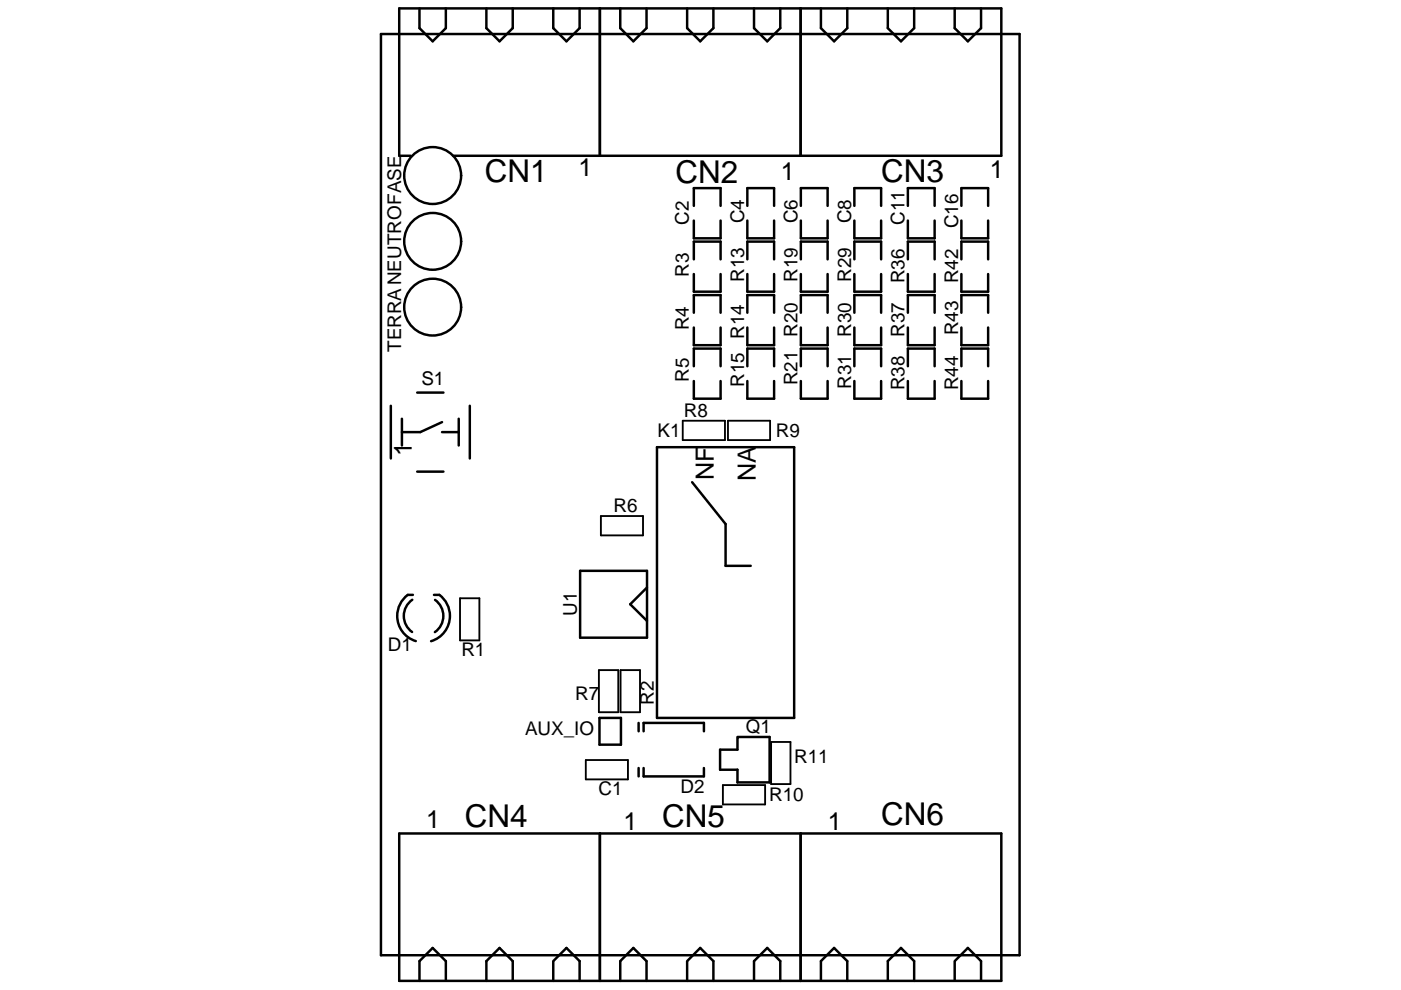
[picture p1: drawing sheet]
<svg xmlns="http://www.w3.org/2000/svg" width="297mm" height="210mm" viewBox="0 0 297 210" stroke-linecap="round" stroke-linejoin="round" font-family="sans-serif">
<g fill="none" stroke="#000" stroke-width=".52">
<path d="M80.8 7.2h135.4v195.4h-135.4zM88.9 1.8v4.2l2.8 2.8 2.8-2.8v-4.2M103.1 1.8v4.2l2.8 2.8 2.8-2.8v-4.2M117.3 1.8v4.2l2.8 2.8 2.8-2.8v-4.2M127.2 1.8v31.2M131.5 1.8v4.2l2.8 2.8 2.8-2.8v-4.2M145.7 1.8v4.2l2.8 2.8 2.8-2.8v-4.2M159.9 1.8v4.2l2.8 2.8 2.7-2.8v-4.2M169.8 1.8v31.2M174.1 1.8v4.2l2.7 2.8 2.8-2.8v-4.2M188.2 1.8v4.2l2.8 2.8 2.8-2.8v-4.2M202.4 1.8v4.2l2.8 2.8 2.8-2.8v-4.2"/>
<path d="M96.1 33h116.2v-31.2h-127.7v31.2h2.5M147.1 55v-3.8h5.7v3.8M152.8 43.7v-3.8h-5.7v3.8M152.8 46.8v3.7h-5.7v-3.7M152.8 58.1v3.8h-5.7v-3.8M158.5 43.7v-3.8h5.6v3.8M158.5 46.8v3.7h5.6v-3.7M158.5 58.1v3.8h5.6v-3.8M164.1 55v-3.8h-5.6v3.8M175.5 43.7v-3.8h-5.7v3.8M175.5 46.8v3.7h-5.7v-3.7M175.5 55v-3.8h-5.7v3.8"/>
<path d="M175.5 58.1v3.8h-5.7v-3.8M181.1 43.7v-3.8h5.7v3.8M181.1 46.8v3.7h5.7v-3.7M181.1 55v-3.8h5.7v3.8M181.1 58.1v3.8h5.7v-3.8M192.5 43.7v-3.8h5.7v3.8M192.5 46.8v3.7h5.7v-3.7M192.5 58.1v3.8h5.7v-3.8M192.5 55v-3.8h5.7v3.8M203.8 43.7v-3.8h5.7v3.8M203.8 46.8v3.7h5.7v-3.7M203.8 58.1v3.8h5.7v-3.8"/>
<path d="M203.8 55v-3.8h5.7v3.8M147.1 77.7v-3.8h5.7v3.8M152.8 66.3v-3.7h-5.7v3.7M152.8 69.5v3.7h-5.7v-3.7M158.5 66.3v-3.7h5.6v3.7M158.5 69.5v3.7h5.6v-3.7M158.5 77.7v-3.8h5.6v3.8M169.8 77.7v-3.8h5.7v3.8M175.5 66.3v-3.7h-5.7v3.7M175.5 69.5v3.7h-5.7v-3.7M181.1 66.3v-3.7h5.7v3.7M181.1 69.5v3.7h5.7v-3.7"/>
<path d="M181.1 77.7v-3.8h5.7v3.8M192.5 66.3v-3.7h5.7v3.7M192.5 69.5v3.7h5.7v-3.7M192.5 77.7v-3.8h5.7v3.8M203.8 66.3v-3.7h5.7v3.7M203.8 69.5v3.7h5.7v-3.7M203.8 77.7v-3.8h5.7v3.8M82.9 86.1v11.1M85.2 88.8v5.7M88.5 83.3h5.5M93.7 89.5l-4.6 2.2h-3.9M93.7 91.7h3.6"/>
<path d="M97.3 88.8v5.7M99.6 86.1v11.1M139.3 94.8h29.1v57.5h-29.1zM152.8 80.8v3.8h-5.7v-3.8M158.5 80.8v3.8h5.6v-3.8M175.5 80.8v3.8h-5.7v-3.8M181.1 80.8v3.8h5.7v-3.8M198.2 80.8v3.8h-5.7v-3.8M203.8 80.8v3.8h5.7v-3.8M88.5 100h5.5M146.7 102.3l7.1 8.8v8.9h5.4M87.4 127.2a4.2 4.2 0 0 0 0 6.8"/>
<path d="M87.5 126.2h-1a5.6 5.6 0 0 0-2.2 5.4 5.6 5.6 0 0 0 3.9 4.4M92 126.2h1.2a5.6 5.6 0 0 1 2.1 5.4 5.6 5.6 0 0 1-3.9 4.4M92.2 127.2a4.2 4.2 0 0 1 0 6.9M123 121.1h14.2v14.2h-14.2zM137.2 124.6l-3.6 3.6 3.6 3.5M127.1 152.3h4.6v5.6h-4.6zM135.4 153.3v1.8M136.5 155.1v-1.8h12.7v1.8M152.7 159h3.7v-2.7h6.8v9.6h-6.8v-2.6h-3.7zM84.6 176.8h127.7v31.2h-127.7zM127.2 176.8v31.2M135.4 162.9v1.8"/>
<path d="M136.5 162.9v1.8h12.7v-1.8M169.8 176.8v31.2M88.9 208v-4.1l2.8-2.8 2.8 2.8v4.1M103.1 208v-4.1l2.8-2.8 2.8 2.8v4.1M117.3 208v-4.1l2.8-2.8 2.8 2.8v4.1M131.5 208v-4.1l2.8-2.8 2.8 2.8v4.1M145.7 208v-4.1l2.8-2.8 2.8 2.8v4.1M165.4 208v-4.1l-2.7-2.8-2.8 2.8v4.1M174.1 208v-4.1l2.7-2.8 2.8 2.8v4.1M193.8 208v-4.1l-2.8-2.8-2.8 2.8v4.1M202.4 208v-4.1l2.8-2.8 2.8 2.8v4.1"/>
<circle cx="91.7" cy="37.2" r="6"/>
<circle cx="91.7" cy="51.2" r="6"/>
<circle cx="91.7" cy="65.1" r="6"/>
</g>
<path d="M144.8 89.2h8.9v4.1h-8.9zM154.3 89.2h9v4.1h-9zM127.4 109.5h8.9v4.1h-8.9zM97.5 126.9h4.1v8.9h-4.1zM127 142.1h4.1v9h-4.1zM131.6 142.1h4.1v9h-4.1zM163.5 157.4h4.1v8.9h-4.1zM124.2 161.2h8.9v4.1h-8.9zM153.3 166.5h8.9v4.1h-8.9z" fill="none" stroke="#000" stroke-width=".39"/>
<g font-size="6.7">
<text x="102.8" y="38.5">CN1</text>
<text x="143.2" y="38.8">CN2</text>
<text x="186.8" y="38.5">CN3</text>
<text x="98.5" y="175.3">CN4</text>
<text x="140.4" y="175.3">CN5</text>
<text x="186.8" y="175">CN6</text>
</g>
<g font-size="5.3">
<text x="122.7" y="37.4">1</text>
<text x="165.6" y="38.1">1</text>
<text x="209.9" y="37.8">1</text>
<text x="87.4" y="96.6" transform="rotate(-90 87.4 96.6)">1</text>
<text x="151.3" y="101.8" transform="rotate(-90 151.3 101.8)">NF</text>
<text x="160.2" y="102" transform="rotate(-90 160.2 102)">NA</text>
<text x="90.4" y="175.7">1</text>
<text x="132.2" y="176">1</text>
<text x="175.5" y="176">1</text>
</g>
<g font-size="4">
<text x="146" y="47.7" transform="rotate(-90 146 47.7)">C2</text>
<text x="157.8" y="47.3" transform="rotate(-90 157.8 47.3)">C4</text>
<text x="169.1" y="47.3" transform="rotate(-90 169.1 47.3)">C6</text>
<text x="180.4" y="47.3" transform="rotate(-90 180.4 47.3)">C8</text>
<text x="191.8" y="47.7" transform="rotate(-90 191.8 47.7)">C11</text>
<text x="203.1" y="48.4" transform="rotate(-90 203.1 48.4)">C16</text>
<text x="146" y="58.7" transform="rotate(-90 146 58.7)">R3</text>
<text x="157.8" y="59.8" transform="rotate(-90 157.8 59.8)">R13</text>
<text x="169.1" y="59.8" transform="rotate(-90 169.1 59.8)">R19</text>
<text x="180.4" y="59.8" transform="rotate(-90 180.4 59.8)">R29</text>
<text x="191.8" y="60.1" transform="rotate(-90 191.8 60.1)">R36</text>
<text x="203.1" y="60.1" transform="rotate(-90 203.1 60.1)">R42</text>
<text x="146" y="70" transform="rotate(-90 146 70)">R4</text>
<text x="157.8" y="71.8" transform="rotate(-90 157.8 71.8)">R14</text>
<text x="169.1" y="71.5" transform="rotate(-90 169.1 71.5)">R20</text>
<text x="180.4" y="71.5" transform="rotate(-90 180.4 71.5)">R30</text>
<text x="191.8" y="71.5" transform="rotate(-90 191.8 71.5)">R37</text>
<text x="203.1" y="71.1" transform="rotate(-90 203.1 71.1)">R43</text>
<text x="85.1" y="74.7" transform="rotate(-90 85.1 74.7)">TERRANEUTROFASE</text>
<text x="89.3" y="81.7">S1</text>
<text x="146" y="81" transform="rotate(-90 146 81)">R5</text>
<text x="157.8" y="82.1" transform="rotate(-90 157.8 82.1)">R15</text>
<text x="169.1" y="81.7" transform="rotate(-90 169.1 81.7)">R21</text>
<text x="180.4" y="82.4" transform="rotate(-90 180.4 82.4)">R31</text>
<text x="191.8" y="82.8" transform="rotate(-90 191.8 82.8)">R38</text>
<text x="203.1" y="82.8" transform="rotate(-90 203.1 82.8)">R44</text>
<text x="145" y="88.5">R8</text>
<text x="139.4" y="92.8">K1</text>
<text x="164.5" y="92.7">R9</text>
<text x="130.1" y="108.7">R6</text>
<text x="122.3" y="130.7" transform="rotate(-90 122.3 130.7)">U1</text>
<text x="82.2" y="138.1">D1</text>
<text x="97.8" y="139.2">R1</text>
<text x="121.9" y="148.4">R7</text>
<text x="138.6" y="149.4" transform="rotate(-90 138.6 149.4)">R2</text>
<text x="111.3" y="155.8">AUX_IO</text>
<text x="158.1" y="155.5">Q1</text>
<text x="168.4" y="161.8">R11</text>
<text x="126.9" y="168.6">C1</text>
<text x="144.3" y="168.2">D2</text>
<text x="163.1" y="170">R10</text>
</g>
</svg>
